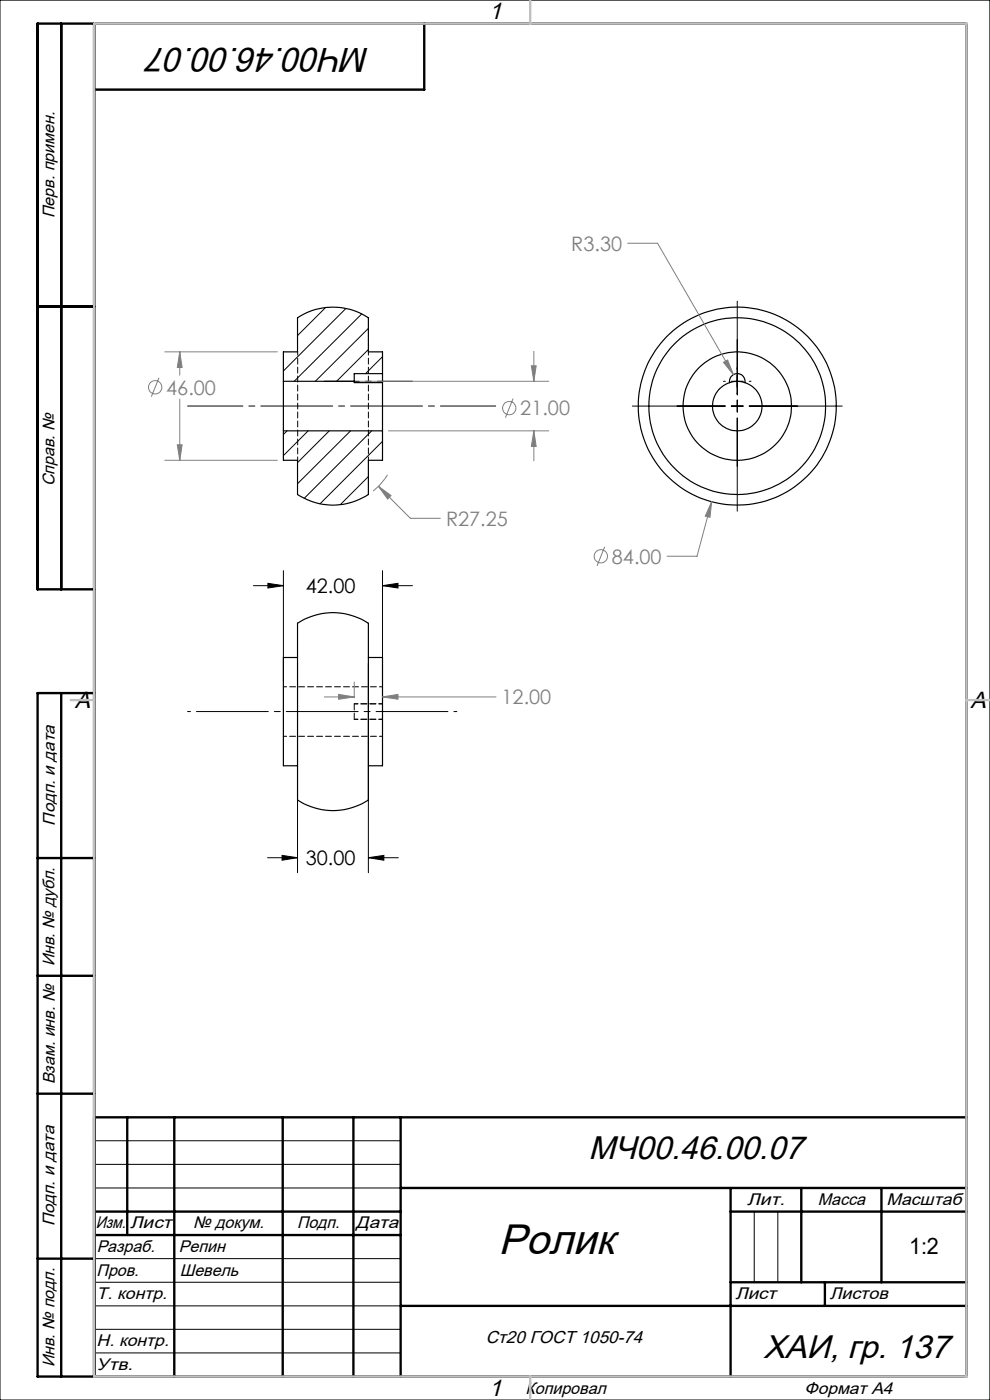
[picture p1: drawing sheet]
<svg xmlns="http://www.w3.org/2000/svg" width="210mm" height="297mm" viewBox="0 0 210 297" stroke-linecap="round" stroke-linejoin="round" font-family="sans-serif">
<g fill="none" stroke="#000" stroke-width=".21">
<path d="M0 0h210v297h-210zM69.1 65.2l-6 6M73.4 65.4l-13.3 13.3M76.7 66.6l-14.3 14.3M78.1 69.7l-11.2 11.2M78.1 74.2l-6.7 6.7M81.1 75.7l-3.6 3.6M156.4 63.9v19.9M60.9 91.4l-.8 .8M65.4 91.4l-5.3 5.3M69.8 91.4l-6.7 6.7M74.4 91.4l-11.3 11.2"/>
<path d="M78.8 91.4l-14.3 14.3M81.1 93.6l-13.2 13.3M134.1 86.1h19.7M153.5 80.9h.3M155.1 86.1h2.6M155.1 80.9h2.6M156.4 84.9v2.5M156.4 88.7v19.7M158.9 86.1h19.7M158.9 80.9h.4M78.1 101.1l-5.9 6M53.8 124.2h6.3"/>
<path d="M56.8 123.8l3.3 .4-3.3 .5zM60.1 121.1v23.4M81.1 124.2l3.3-.4v.9zM81.1 121.1v23.4M81.1 124.2h6.4M63.1 140.8v44.3M78.1 140.8v44.3M56.8 182h6.3M59.8 181.5l3.3 .5-3.3 .5zM78.1 182l3.3-.5v1zM78.1 182h6.4M20 242h65"/>
<path d="M20 247h65M20 252h65M160 257v15M165 257v15M20 267h65M20 272h65M20 277h65M20 282h65M20 287h65"/>
</g>
<g fill="none" stroke="#000" stroke-width=".25">
<path d="M81.1 79.3v-4.7h-3v-7.2a13.6 13.6 0 0 0-15 0v7.2h-3v6.3M81.1 79.3v1.9M81.1 79.3h-6v1.6M60.1 91.4v6.2h3v7.3a13.6 13.6 0 0 0 15 0v-7.3h3v-6.2M60.1 80.9v10.5M60.1 80.9h15M60.1 91.4h21M75.1 80.9v.3h6M81.1 81.2v10.2M154.8 81.2a5.2 5.2 0 0 0-2.7 8 5.2 5.2 0 0 0 8.5 0 5.2 5.2 0 0 0-2.6-8M154.8 81.2a1.64 1.64 0 0 1 1.6-1.9 1.64 1.64 0 0 1 1.6 1.9M154.8 81.2a4.8 4.8 0 0 1 3.2 0"/>
<path d="M63.1 132.2a13.5 13.5 0 0 1 15 .1v37.3a13.3 13.3 0 0 1-15 0zM63.1 139.5h-3v23h3M78.1 139.5h3v23h-3"/>
<circle cx="156.4" cy="86.2" r="21"/>
<circle cx="156.4" cy="86.2" r="11.5"/>
<circle cx="156.4" cy="86.2" r="18.7"/>
</g>
<path d="M63.1 74.6v23M78.1 74.6v23M60.1 156.2h21M81.1 145.7h-21" fill="none" stroke="#000" stroke-width=".21" stroke-dasharray="1.3 .6" stroke-dashoffset=".6"/>
<path d="M75.1 152.6h6M81.1 149.3h-6" fill="none" stroke="#000" stroke-width=".21" stroke-dasharray="1.3 .6" stroke-dashoffset=".5"/>
<path d="M75.1 149.3v3.3" fill="none" stroke="#000" stroke-width=".21" stroke-dasharray="1.3 .6" stroke-dashoffset="-.1"/>
<g fill="none" stroke="#808080" stroke-width=".21">
<path d="M133.1 51.6h6.4l16.1 27.9M35 74.6h23.8M38.1 74.6l.5 3.4h-1zM38.1 74.6v5M112.7 77.6h1l-.5 3.3zM113.2 74.5v6.4M153.5 76.9l.8-.5 1.3 3.1zM33.7 80.1l-1.6 4.1M35 97.6h23.8M37.6 94.4h1l-.5 3.2zM38.1 84.7v12.9M76.4 80.9h40"/>
<path d="M82.4 91.4h34M108.8 84.6l-1.6 4M113.2 91.4l.5 3.3h-1zM113.2 91.4v6.4M80.3 103.1l2.6 2-.7 .8zM80.3 103.1l6.8 6.9h6.3M82.2 100.7a13.4 13.4 0 0 1-3 3.5M128.3 116l-1.7 4M151 106.4l-.4 3.3-1-.2zM151 106.4l-3.2 11.6h-6.3M68.8 147.8h6.3M71.8 147.3l3.3 .5-3.3 .5z"/>
<path d="M75.1 144.7v3.4M81.1 147.8l3.3-.5v1zM81.1 147.8h24.1"/>
<circle cx="32.9" cy="82.2" r="1.41"/>
<circle cx="108" cy="86.6" r="1.41"/>
<circle cx="127.5" cy="118" r="1.41"/>
</g>
<path d="M105.1 86.1h-65.3" fill="none" stroke="#000" stroke-width=".21" stroke-dasharray="15.2 1.3 1.3 1.3" stroke-dashoffset="3.5"/>
<path d="M68.8 80.9h18.7" fill="none" stroke="#000" stroke-width=".21" stroke-dasharray="15.2 1.3 1.3 1.3" stroke-dashoffset="7.8"/>
<path d="M96.9 151h-57.1" fill="none" stroke="#000" stroke-width=".21" stroke-dasharray="15.2 1.3 1.3 1.3" stroke-dashoffset="-1.9"/>
<g fill="none" stroke="#000" stroke-width=".5">
<path d="M13 5v120M20 5v287M90 5v14h-70M8 65h12M20 125h-12v-120h197v287h-197v-145h12M13 147v145M8 182h12M8 207h12M8 232h12M20 237h185M27 237v25M37 237v55"/>
<path d="M60 237v55M75 237v55M85 237v55M20 257h65M85 252h120M155 252v40M155 257h50M170 252v20M187 252v20M8 267h12M20 262h65M85 277h120"/>
<path d="M155 272h50M175 272v5"/>
</g>
<path d="M20 5h185v287h-185zM112.5 0v5M15 148.5h5M205 148.5h5M112.5 292v5" fill="none" stroke="#c0c0c0" stroke-width=".5"/>
<path d="M56.8 123.8l3.3 .4-3.3 .5zM81.1 124.2l3.3-.4v.9zM59.8 181.5l3.3 .5-3.3 .5zM78.1 182l3.3-.5v1z" fill="#000"/>
<path d="M80.3 103.1l1.9 2.8 .7-.8zM112.7 77.6h1l-.5 3.3zM113.2 91.4l.5 3.3h-1zM38.1 74.6l.5 3.4h-1zM37.6 94.4h1l-.5 3.2zM71.8 147.3l3.3 .5-3.3 .5zM81.1 147.8l3.3-.5v1zM153.5 76.9l2.1 2.6-1.3-3.1zM151 106.4l-1.4 3.1 1 .2z" fill="#808080"/>
<text font-size="9" x="105.7" y="266">Ролик</text>
<text font-size="7.3" x="78.5" y="10.1" transform="rotate(-180 78.5 10.1)">МЧ00.46.00.07</text>
<g font-size="6.9">
<text x="124.8" y="245.9">МЧ00.46.00.07</text>
<text x="161.9" y="288.1">ХАИ, гр. 137</text>
</g>
<g font-size="5">
<text x="103.7" y="4.1">1</text>
<text x="15.9" y="150.1">A</text>
<text x="205.9" y="150.1">A</text>
<text x="103.7" y="296.1">1</text>
</g>
<text font-size="4.8" x="192.8" y="266">1:2</text>
<g font-size="4.2" fill="#808080">
<text x="121.2" y="53.2">R3.30</text>
<text x="35.3" y="83.7">46.00</text>
<text x="110.4" y="88.1">21.00</text>
<text x="94.6" y="111.6">R27.25</text>
<text x="129.8" y="119.6">84.00</text>
<text x="106.4" y="149.4">12.00</text>
</g>
<g font-size="4.2">
<text x="64.9" y="125.8">42.00</text>
<text x="64.9" y="183.6">30.00</text>
</g>
<text font-size="3.7" x="103" y="284.8">Ст20 ГОСТ 1050-74</text>
<g font-size="3.6">
<text x="11.6" y="46.3" transform="rotate(-90 11.6 46.3)">Перв. примен.</text>
<text x="11.6" y="103.2" transform="rotate(-90 11.6 103.2)">Справ. №</text>
<text x="11.6" y="175.1" transform="rotate(-90 11.6 175.1)">Подп. и дата</text>
<text x="11.6" y="205" transform="rotate(-90 11.6 205)">Инв. № дубл.</text>
<text x="11.6" y="230" transform="rotate(-90 11.6 230)">Взам. инв. №</text>
<text x="158.5" y="255.6">Лит.</text>
<text x="173.5" y="255.6">Масса</text>
<text x="188.1" y="255.6">Масштаб</text>
<text x="11.6" y="260.1" transform="rotate(-90 11.6 260.1)">Подп. и дата</text>
<text x="20.3" y="260.6">Изм.</text>
<text x="27.6" y="260.6">Лист</text>
<text x="41" y="260.6">№ докум.</text>
<text x="63" y="260.6">Подп.</text>
<text x="75.5" y="260.6">Дата</text>
<text x="20.5" y="265.6">Разраб.</text>
<text x="37.9" y="265.7">Репин</text>
<text x="20.5" y="275.6">Т. контр.</text>
<text x="20.5" y="270.6">Пров.</text>
<text x="38.1" y="270.6">Шевель</text>
<text x="156" y="275.6">Лист</text>
<text x="176" y="275.6">Листов</text>
<text x="20.5" y="285.6">Н. контр.</text>
<text x="11.6" y="290" transform="rotate(-90 11.6 290)">Инв. № подл.</text>
<text x="20.5" y="290.6">Утв.</text>
<text x="111.5" y="295.6">Копировал</text>
<text x="170.7" y="295.6">Формат А4</text>
</g>
</svg>
